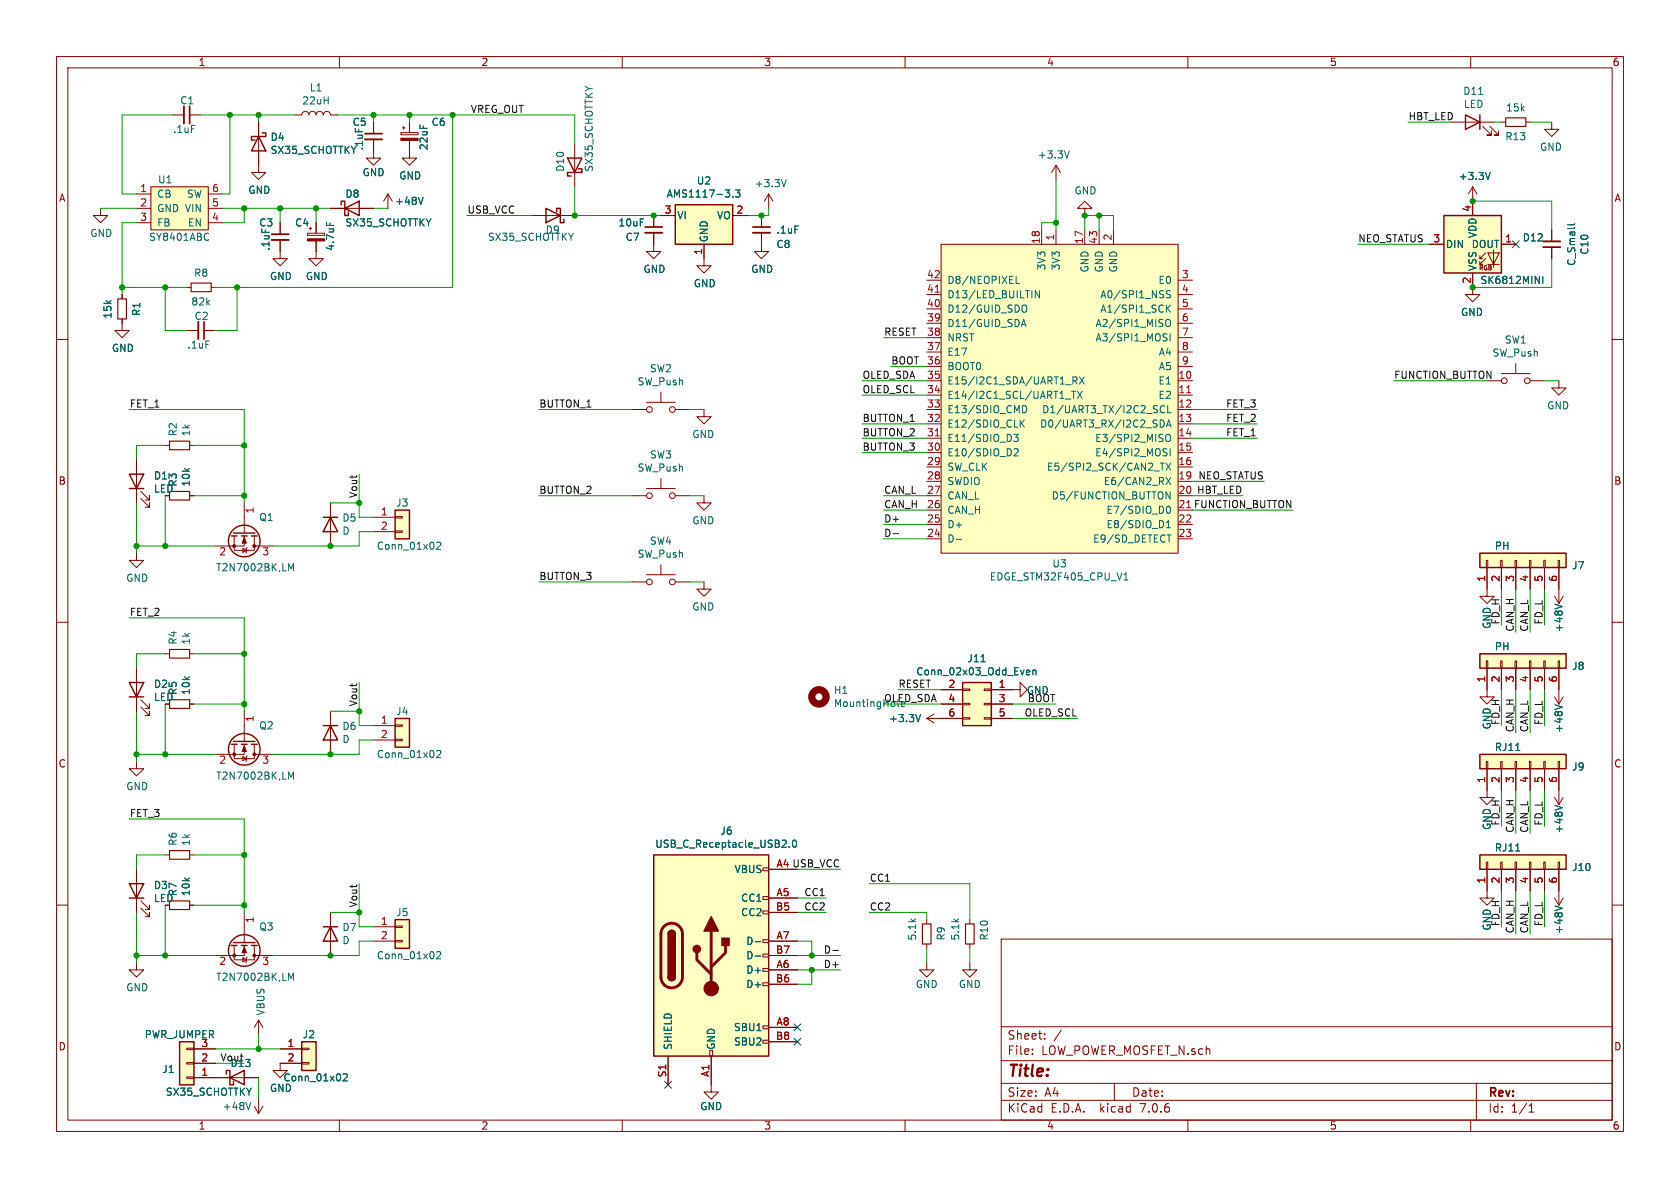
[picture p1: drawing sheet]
EESchema Schematic File Version 4
EELAYER 30 0
EELAYER END
$Descr A4 11693 8268
encoding utf-8
Sheet 1 1
Title ""
Date ""
Rev ""
Comp ""
Comment1 ""
Comment2 ""
Comment3 ""
Comment4 ""
$EndDescr
Wire Wire Line
	3150 2000 3150 800 
Wire Wire Line
	1600 1350 1600 800 
Wire Wire Line
	850  1350 850  800 
Wire Wire Line
	1550 1350 1600 1350
Wire Wire Line
	1650 2000 3150 2000
Wire Wire Line
	1650 2300 1650 2000
Wire Wire Line
	1500 2300 1650 2300
Connection ~ 1650 2000
Wire Wire Line
	1500 2000 1650 2000
Wire Wire Line
	2850 800  3150 800 
$Comp
L power:+3.3V #PWR022
U 1 1
P 5350 1450
F 0 "#PWR022" H 5350 1300 50  0001 C CNN
F 1 "+3.3V" H 5365 1623 50  0000 C CNN
F 2 "" H 5350 1450 50  0001 C CNN
F 3 "" H 5350 1450 50  0001 C CNN
	1    5350 1450
	1    0    0    -1  
$EndComp
Wire Wire Line
	2850 800  2850 850 
Connection ~ 2850 800 
Wire Wire Line
	2600 800  2850 800 
Wire Wire Line
	2600 800  2600 850 
Connection ~ 2600 800 
Wire Wire Line
	2350 800  2600 800 
Wire Wire Line
	1600 800  1800 800 
Wire Wire Line
	1800 800  2050 800 
Connection ~ 1800 800 
Wire Wire Line
	1800 850  1800 800 
Connection ~ 1600 800 
Wire Wire Line
	1400 800  1600 800 
Wire Wire Line
	850  800  1200 800 
Wire Wire Line
	950  1350 850  1350
Wire Wire Line
	700  1450 950  1450
$Comp
L power:GND #PWR01
U 1 1
P 700 1450
F 0 "#PWR01" H 700 1200 50  0001 C CNN
F 1 "GND" H 705 1277 50  0000 C CNN
F 2 "" H 700 1450 50  0001 C CNN
F 3 "" H 700 1450 50  0001 C CNN
	1    700  1450
	1    0    0    -1  
$EndComp
$Comp
L power:GND #PWR07
U 1 1
P 1800 1150
F 0 "#PWR07" H 1800 900 50  0001 C CNN
F 1 "GND" H 1805 977 50  0000 C CNN
F 2 "" H 1800 1150 50  0001 C CNN
F 3 "" H 1800 1150 50  0001 C CNN
	1    1800 1150
	1    0    0    -1  
$EndComp
$Comp
L power:GND #PWR017
U 1 1
P 2850 1050
F 0 "#PWR017" H 2850 800 50  0001 C CNN
F 1 "GND" H 2855 877 50  0000 C CNN
F 2 "" H 2850 1050 50  0001 C CNN
F 3 "" H 2850 1050 50  0001 C CNN
	1    2850 1050
	1    0    0    -1  
$EndComp
$Comp
L power:GND #PWR015
U 1 1
P 2600 1050
F 0 "#PWR015" H 2600 800 50  0001 C CNN
F 1 "GND" H 2600 900 50  0000 C CNN
F 2 "" H 2600 1050 50  0001 C CNN
F 3 "" H 2600 1050 50  0001 C CNN
	1    2600 1050
	1    0    0    -1  
$EndComp
Wire Wire Line
	1150 2000 850  2000
Wire Wire Line
	1150 2300 1150 2000
Wire Wire Line
	1300 2300 1150 2300
$Comp
L power:GND #PWR02
U 1 1
P 850 2250
F 0 "#PWR02" H 850 2000 50  0001 C CNN
F 1 "GND" H 855 2077 50  0000 C CNN
F 2 "" H 850 2250 50  0001 C CNN
F 3 "" H 850 2250 50  0001 C CNN
	1    850  2250
	1    0    0    -1  
$EndComp
Wire Wire Line
	850  2000 850  2050
Wire Wire Line
	850  1550 950  1550
Connection ~ 850  2000
Wire Wire Line
	850  2000 850  1550
Connection ~ 1150 2000
Wire Wire Line
	1300 2000 1150 2000
$Comp
L power:GND #PWR011
U 1 1
P 2200 1750
F 0 "#PWR011" H 2200 1500 50  0001 C CNN
F 1 "GND" H 2205 1577 50  0000 C CNN
F 2 "" H 2200 1750 50  0001 C CNN
F 3 "" H 2200 1750 50  0001 C CNN
	1    2200 1750
	1    0    0    -1  
$EndComp
$Comp
L power:GND #PWR09
U 1 1
P 1950 1750
F 0 "#PWR09" H 1950 1500 50  0001 C CNN
F 1 "GND" H 1955 1577 50  0000 C CNN
F 2 "" H 1950 1750 50  0001 C CNN
F 3 "" H 1950 1750 50  0001 C CNN
	1    1950 1750
	1    0    0    -1  
$EndComp
$Comp
L Device:C_Small C5
U 1 1
P 2600 950
F 0 "C5" H 2450 1050 50  0000 L CNN
F 1 ".1uF" V 2500 850 50  0000 L CNN
F 2 "Capacitor_SMD:C_0603_1608Metric" H 2600 950 50  0001 C CNN
F 3 "~" H 2600 950 50  0001 C CNN
	1    2600 950 
	1    0    0    -1  
$EndComp
Wire Wire Line
	1950 1450 1950 1550
Connection ~ 1950 1450
Wire Wire Line
	2200 1450 1950 1450
Wire Wire Line
	2200 1450 2200 1550
$Comp
L Evezor_Library:REGULATOR_VOLTAGE_HT7463A U1
U 1 1
P 1250 1450
F 0 "U1" H 1150 1650 50  0000 C CNN
F 1 "SY8401ABC" H 1250 1250 50  0000 C CNN
F 2 "Package_TO_SOT_SMD:SOT-23-6" H 1200 1450 50  0001 C CNN
F 3 "" H 1200 1450 50  0001 C CNN
	1    1250 1450
	1    0    0    -1  
$EndComp
$Comp
L power:+48V #PWR016
U 1 1
P 2700 1450
F 0 "#PWR016" H 2700 1300 50  0001 C CNN
F 1 "+48V" H 2850 1500 50  0000 C CNN
F 2 "" H 2700 1450 50  0001 C CNN
F 3 "" H 2700 1450 50  0001 C CNN
	1    2700 1450
	1    0    0    -1  
$EndComp
$Comp
L Device:CP_Small C6
U 1 1
P 2850 950
F 0 "C6" H 3000 1050 50  0000 L CNN
F 1 "22uF" V 2950 850 50  0000 L CNN
F 2 "Capacitor_SMD:C_0805_2012Metric" H 2850 950 50  0001 C CNN
F 3 "~" H 2850 950 50  0001 C CNN
	1    2850 950 
	1    0    0    -1  
$EndComp
$Comp
L Device:R_Small R1
U 1 1
P 850 2150
F 0 "R1" V 750 2150 50  0000 C CNN
F 1 "15k" V 950 2150 50  0000 C CNN
F 2 "Resistor_SMD:R_0603_1608Metric" H 850 2150 50  0001 C CNN
F 3 "~" H 850 2150 50  0001 C CNN
	1    850  2150
	-1   0    0    1   
$EndComp
$Comp
L Device:C_Small C2
U 1 1
P 1400 2300
F 0 "C2" V 1300 2250 50  0000 L CNN
F 1 ".1uF" V 1500 2200 50  0000 L CNN
F 2 "Capacitor_SMD:C_0603_1608Metric" H 1400 2300 50  0001 C CNN
F 3 "~" H 1400 2300 50  0001 C CNN
	1    1400 2300
	0    1    1    0   
$EndComp
$Comp
L Device:R_Small R8
U 1 1
P 1400 2000
F 0 "R8" V 1300 2000 50  0000 C CNN
F 1 "82k" V 1500 2000 50  0000 C CNN
F 2 "Resistor_SMD:R_0603_1608Metric" H 1400 2000 50  0001 C CNN
F 3 "~" H 1400 2000 50  0001 C CNN
	1    1400 2000
	0    1    1    0   
$EndComp
$Comp
L Device:C_Small C1
U 1 1
P 1300 800
F 0 "C1" V 1200 750 50  0000 L CNN
F 1 ".1uF" V 1400 700 50  0000 L CNN
F 2 "Capacitor_SMD:C_0603_1608Metric" H 1300 800 50  0001 C CNN
F 3 "~" H 1300 800 50  0001 C CNN
	1    1300 800 
	0    1    1    0   
$EndComp
$Comp
L Device:CP_Small C4
U 1 1
P 2200 1650
F 0 "C4" H 2050 1750 50  0000 L CNN
F 1 "4.7uF" V 2300 1550 50  0000 L CNN
F 2 "Capacitor_SMD:C_0805_2012Metric" H 2200 1650 50  0001 C CNN
F 3 "~" H 2200 1650 50  0001 C CNN
	1    2200 1650
	1    0    0    -1  
$EndComp
$Comp
L Device:C_Small C3
U 1 1
P 1950 1650
F 0 "C3" H 1800 1750 50  0000 L CNN
F 1 ".1uF" V 1850 1550 50  0000 L CNN
F 2 "Capacitor_SMD:C_0603_1608Metric" H 1950 1650 50  0001 C CNN
F 3 "~" H 1950 1650 50  0001 C CNN
	1    1950 1650
	1    0    0    -1  
$EndComp
$Comp
L Device:L L1
U 1 1
P 2200 800
F 0 "L1" V 2390 800 50  0000 C CNN
F 1 "22uH" V 2299 800 50  0000 C CNN
F 2 "EvezorLIB:INDUCTOR_7.5X6.6_GCDA0630-220MC" H 2200 800 50  0001 C CNN
F 3 "~" H 2200 800 50  0001 C CNN
	1    2200 800 
	0    -1   -1   0   
$EndComp
$Comp
L Device:D_Schottky D4
U 1 1
P 1800 1000
F 0 "D4" V 1754 1079 50  0000 L CNN
F 1 "SX35_SCHOTTKY" V 1845 1079 50  0000 L CNN
F 2 "Diode_SMD:D_SMA" H 1800 1000 50  0001 C CNN
F 3 "~" H 1800 1000 50  0001 C CNN
	1    1800 1000
	0    1    1    0   
$EndComp
Wire Wire Line
	2200 1450 2300 1450
Connection ~ 2200 1450
$Comp
L Regulator_Linear:AMS1117-3.3 U2
U 1 1
P 4900 1500
F 0 "U2" H 4900 1742 50  0000 C CNN
F 1 "AMS1117-3.3" H 4900 1651 50  0000 C CNN
F 2 "Package_TO_SOT_SMD:SOT-223-3_TabPin2" H 4900 1700 50  0001 C CNN
F 3 "http://www.advanced-monolithic.com/pdf/ds1117.pdf" H 5000 1250 50  0001 C CNN
	1    4900 1500
	1    0    0    -1  
$EndComp
Wire Wire Line
	5200 1500 5300 1500
Wire Wire Line
	5350 1500 5350 1450
$Comp
L power:GND #PWR019
U 1 1
P 4900 1800
F 0 "#PWR019" H 4900 1550 50  0001 C CNN
F 1 "GND" H 4905 1627 50  0000 C CNN
F 2 "" H 4900 1800 50  0001 C CNN
F 3 "" H 4900 1800 50  0001 C CNN
	1    4900 1800
	1    0    0    -1  
$EndComp
Wire Wire Line
	1550 1450 1700 1450
Wire Wire Line
	7550 1500 7550 1600
Wire Wire Line
	7650 1600 7650 1500
Connection ~ 7650 1500
Wire Wire Line
	7650 1500 7550 1500
Wire Wire Line
	7750 1600 7750 1500
Wire Wire Line
	7750 1500 7650 1500
$Comp
L power:GND #PWR028
U 1 1
P 7550 1500
F 0 "#PWR028" H 7550 1250 50  0001 C CNN
F 1 "GND" H 7555 1327 50  0000 C CNN
F 2 "" H 7550 1500 50  0001 C CNN
F 3 "" H 7550 1500 50  0001 C CNN
	1    7550 1500
	1    0    0    1   
$EndComp
Connection ~ 7550 1500
Wire Wire Line
	7350 1250 7350 1550
Wire Wire Line
	7250 1600 7250 1550
Wire Wire Line
	7250 1550 7350 1550
Connection ~ 7350 1550
Wire Wire Line
	7350 1550 7350 1600
$Comp
L power:+3.3V #PWR025
U 1 1
P 7350 1250
F 0 "#PWR025" H 7350 1100 50  0001 C CNN
F 1 "+3.3V" H 7365 1423 50  0000 C CNN
F 2 "" H 7350 1250 50  0001 C CNN
F 3 "" H 7350 1250 50  0001 C CNN
	1    7350 1250
	-1   0    0    -1  
$EndComp
Text Label 6150 3550 0    50   ~ 0
CAN_H
Text Label 6150 3450 0    50   ~ 0
CAN_L
Wire Wire Line
	6450 3550 6150 3550
Wire Wire Line
	6450 3450 6150 3450
$Comp
L Connector_Generic:Conn_01x06 J9
U 1 1
P 10550 5300
F 0 "J9" V 10514 4912 50  0000 R CNN
F 1 "RJ11" V 10650 5450 50  0000 R CNN
F 2 "EvezorLIB:RJ11_C189747_Horizontal" H 10550 5300 50  0001 C CNN
F 3 "~" H 10550 5300 50  0001 C CNN
	1    10550 5300
	0    -1   -1   0   
$EndComp
Text Label 10550 5800 1    50   ~ 0
CAN_H
Text Label 10650 5800 1    50   ~ 0
CAN_L
Wire Wire Line
	10550 5500 10550 5800
Wire Wire Line
	10650 5500 10650 5800
$Comp
L power:GND #PWR035
U 1 1
P 10350 5500
F 0 "#PWR035" H 10350 5250 50  0001 C CNN
F 1 "GND" V 10350 5300 50  0000 C CNN
F 2 "" H 10350 5500 50  0001 C CNN
F 3 "" H 10350 5500 50  0001 C CNN
	1    10350 5500
	1    0    0    -1  
$EndComp
$Comp
L power:+48V #PWR043
U 1 1
P 10850 5500
F 0 "#PWR043" H 10850 5350 50  0001 C CNN
F 1 "+48V" V 10850 5700 50  0000 C CNN
F 2 "" H 10850 5500 50  0001 C CNN
F 3 "" H 10850 5500 50  0001 C CNN
	1    10850 5500
	-1   0    0    1   
$EndComp
$Comp
L Connector_Generic:Conn_01x06 J10
U 1 1
P 10550 6000
F 0 "J10" V 10514 5612 50  0000 R CNN
F 1 "RJ11" V 10650 6150 50  0000 R CNN
F 2 "EvezorLIB:RJ11_C189747_Horizontal" H 10550 6000 50  0001 C CNN
F 3 "~" H 10550 6000 50  0001 C CNN
	1    10550 6000
	0    -1   -1   0   
$EndComp
Text Label 10550 6500 1    50   ~ 0
CAN_H
Text Label 10650 6500 1    50   ~ 0
CAN_L
Wire Wire Line
	10550 6200 10550 6500
Wire Wire Line
	10650 6200 10650 6500
$Comp
L power:GND #PWR036
U 1 1
P 10350 6200
F 0 "#PWR036" H 10350 5950 50  0001 C CNN
F 1 "GND" V 10350 6000 50  0000 C CNN
F 2 "" H 10350 6200 50  0001 C CNN
F 3 "" H 10350 6200 50  0001 C CNN
	1    10350 6200
	1    0    0    -1  
$EndComp
$Comp
L power:+48V #PWR044
U 1 1
P 10850 6200
F 0 "#PWR044" H 10850 6050 50  0001 C CNN
F 1 "+48V" V 10850 6400 50  0000 C CNN
F 2 "" H 10850 6200 50  0001 C CNN
F 3 "" H 10850 6200 50  0001 C CNN
	1    10850 6200
	-1   0    0    1   
$EndComp
$Comp
L Connector_Generic:Conn_01x06 J7
U 1 1
P 10550 3900
F 0 "J7" V 10514 3512 50  0000 R CNN
F 1 "PH" V 10650 4050 50  0000 R CNN
F 2 "Connector_JST:JST_PH_B6B-PH-K_1x06_P2.00mm_Vertical" H 10550 3900 50  0001 C CNN
F 3 "~" H 10550 3900 50  0001 C CNN
	1    10550 3900
	0    -1   -1   0   
$EndComp
Text Label 10550 4400 1    50   ~ 0
CAN_H
Text Label 10650 4400 1    50   ~ 0
CAN_L
Wire Wire Line
	10550 4100 10550 4400
Wire Wire Line
	10650 4100 10650 4400
$Comp
L power:GND #PWR033
U 1 1
P 10350 4100
F 0 "#PWR033" H 10350 3850 50  0001 C CNN
F 1 "GND" V 10350 3900 50  0000 C CNN
F 2 "" H 10350 4100 50  0001 C CNN
F 3 "" H 10350 4100 50  0001 C CNN
	1    10350 4100
	1    0    0    -1  
$EndComp
$Comp
L Connector_Generic:Conn_01x06 J8
U 1 1
P 10550 4600
F 0 "J8" V 10514 4212 50  0000 R CNN
F 1 "PH" V 10650 4750 50  0000 R CNN
F 2 "Connector_JST:JST_PH_B6B-PH-K_1x06_P2.00mm_Vertical" H 10550 4600 50  0001 C CNN
F 3 "~" H 10550 4600 50  0001 C CNN
	1    10550 4600
	0    -1   -1   0   
$EndComp
Text Label 10550 5100 1    50   ~ 0
CAN_H
Text Label 10650 5100 1    50   ~ 0
CAN_L
Wire Wire Line
	10550 4800 10550 5100
Wire Wire Line
	10650 4800 10650 5100
$Comp
L power:GND #PWR034
U 1 1
P 10350 4800
F 0 "#PWR034" H 10350 4550 50  0001 C CNN
F 1 "GND" V 10350 4600 50  0000 C CNN
F 2 "" H 10350 4800 50  0001 C CNN
F 3 "" H 10350 4800 50  0001 C CNN
	1    10350 4800
	1    0    0    -1  
$EndComp
$Comp
L power:+48V #PWR042
U 1 1
P 10850 4800
F 0 "#PWR042" H 10850 4650 50  0001 C CNN
F 1 "+48V" V 10850 5000 50  0000 C CNN
F 2 "" H 10850 4800 50  0001 C CNN
F 3 "" H 10850 4800 50  0001 C CNN
	1    10850 4800
	-1   0    0    1   
$EndComp
Text Label 10450 5750 1    50   ~ 0
FD_H
Text Label 10750 5750 1    50   ~ 0
FD_L
Wire Wire Line
	10450 5500 10450 5750
Wire Wire Line
	10750 5500 10750 5750
Text Label 10450 4350 1    50   ~ 0
FD_H
Text Label 10750 4350 1    50   ~ 0
FD_L
Wire Wire Line
	10450 4100 10450 4350
Wire Wire Line
	10750 4100 10750 4350
Text Label 10450 5050 1    50   ~ 0
FD_H
Text Label 10750 5050 1    50   ~ 0
FD_L
Wire Wire Line
	10450 4800 10450 5050
Wire Wire Line
	10750 4800 10750 5050
Text Label 10450 6450 1    50   ~ 0
FD_H
Text Label 10750 6450 1    50   ~ 0
FD_L
Wire Wire Line
	10450 6200 10450 6450
Wire Wire Line
	10750 6200 10750 6450
$Comp
L Device:LED D11
U 1 1
P 10250 850
F 0 "D11" H 10243 1066 50  0000 C CNN
F 1 "LED" H 10243 975 50  0000 C CNN
F 2 "LED_SMD:LED_0603_1608Metric" H 10250 850 50  0001 C CNN
F 3 "~" H 10250 850 50  0001 C CNN
	1    10250 850 
	-1   0    0    -1  
$EndComp
$Comp
L Device:R_Small R13
U 1 1
P 10550 850
F 0 "R13" V 10450 850 50  0000 C CNN
F 1 "15k" V 10650 850 50  0000 C CNN
F 2 "Resistor_SMD:R_0603_1608Metric" H 10550 850 50  0001 C CNN
F 3 "~" H 10550 850 50  0001 C CNN
	1    10550 850 
	0    1    -1   0   
$EndComp
$Comp
L power:GND #PWR039
U 1 1
P 10800 850
F 0 "#PWR039" H 10800 600 50  0001 C CNN
F 1 "GND" H 10805 677 50  0000 C CNN
F 2 "" H 10800 850 50  0001 C CNN
F 3 "" H 10800 850 50  0001 C CNN
	1    10800 850 
	-1   0    0    -1  
$EndComp
Wire Wire Line
	10400 850  10450 850 
Wire Wire Line
	10650 850  10800 850 
Wire Wire Line
	1550 1550 1700 1550
Wire Wire Line
	1700 1550 1700 1450
Connection ~ 1700 1450
Wire Wire Line
	1700 1450 1950 1450
$Comp
L power:GND #PWR040
U 1 1
P 10850 2650
F 0 "#PWR040" H 10850 2400 50  0001 C CNN
F 1 "GND" H 10855 2477 50  0000 C CNN
F 2 "" H 10850 2650 50  0001 C CNN
F 3 "" H 10850 2650 50  0001 C CNN
	1    10850 2650
	-1   0    0    -1  
$EndComp
$Comp
L Switch:SW_Push SW1
U 1 1
P 10550 2650
F 0 "SW1" H 10550 2935 50  0000 C CNN
F 1 "SW_Push" H 10550 2844 50  0000 C CNN
F 2 "EvezorLIB:SWITCH_2x3_SMD_TACTILE_GREEN" H 10550 2850 50  0001 C CNN
F 3 "~" H 10550 2850 50  0001 C CNN
	1    10550 2650
	1    0    0    -1  
$EndComp
Wire Wire Line
	10750 2650 10850 2650
$Comp
L power:+3.3V #PWR031
U 1 1
P 10250 1400
F 0 "#PWR031" H 10250 1250 50  0001 C CNN
F 1 "+3.3V" H 10265 1573 50  0000 C CNN
F 2 "" H 10250 1400 50  0001 C CNN
F 3 "" H 10250 1400 50  0001 C CNN
	1    10250 1400
	1    0    0    -1  
$EndComp
$Comp
L power:GND #PWR032
U 1 1
P 10250 2000
F 0 "#PWR032" H 10250 1750 50  0001 C CNN
F 1 "GND" H 10255 1827 50  0000 C CNN
F 2 "" H 10250 2000 50  0001 C CNN
F 3 "" H 10250 2000 50  0001 C CNN
	1    10250 2000
	-1   0    0    -1  
$EndComp
Text Label 9450 1700 0    50   ~ 0
NEO_STATUS
Wire Wire Line
	9950 1700 9450 1700
Text Label 8800 3350 2    50   ~ 0
NEO_STATUS
$Comp
L Device:C_Small C10
U 1 1
P 10800 1700
F 0 "C10" V 10571 1700 50  0000 C CNN
F 1 "C_Small" V 10662 1700 50  0000 C CNN
F 2 "Capacitor_SMD:C_0603_1608Metric" H 10800 1700 50  0001 C CNN
F 3 "~" H 10800 1700 50  0001 C CNN
	1    10800 1700
	-1   0    0    1   
$EndComp
$Comp
L power:+48V #PWR041
U 1 1
P 10850 4100
F 0 "#PWR041" H 10850 3950 50  0001 C CNN
F 1 "+48V" V 10850 4300 50  0000 C CNN
F 2 "" H 10850 4100 50  0001 C CNN
F 3 "" H 10850 4100 50  0001 C CNN
	1    10850 4100
	-1   0    0    1   
$EndComp
$Comp
L Device:D_Schottky D8
U 1 1
P 2450 1450
F 0 "D8" H 2400 1550 50  0000 L CNN
F 1 "SX35_SCHOTTKY" H 2400 1350 50  0000 L CNN
F 2 "Diode_SMD:D_SMA" H 2450 1450 50  0001 C CNN
F 3 "~" H 2450 1450 50  0001 C CNN
	1    2450 1450
	1    0    0    -1  
$EndComp
Wire Wire Line
	2600 1450 2700 1450
$Comp
L Connector:USB_C_Receptacle_USB2.0 J6
U 1 1
P 4950 6650
F 0 "J6" H 5057 7517 50  0000 C CNN
F 1 "USB_C_Receptacle_USB2.0" H 5057 7426 50  0000 C CNN
F 2 "EvezorLIB:USB_C_Receptacle_HRO_TYPE-C-31-M-12" H 5100 6650 50  0001 C CNN
F 3 "https://www.usb.org/sites/default/files/documents/usb_type-c.zip" H 5100 6650 50  0001 C CNN
	1    4950 6650
	1    0    0    -1  
$EndComp
Text Label 6150 3750 0    50   ~ 0
D-
Wire Wire Line
	6150 3650 6450 3650
Wire Wire Line
	6150 3750 6450 3750
Text Label 5850 6650 2    50   ~ 0
D-
Text Label 6150 3650 0    50   ~ 0
D+
Text Label 5850 6750 2    50   ~ 0
D+
Wire Wire Line
	5550 6750 5650 6750
Wire Wire Line
	5550 6650 5650 6650
Wire Wire Line
	5550 6550 5650 6550
Wire Wire Line
	5650 6550 5650 6650
Connection ~ 5650 6650
Wire Wire Line
	5650 6650 5850 6650
Wire Wire Line
	5650 6750 5650 6850
Wire Wire Line
	5650 6850 5550 6850
Connection ~ 5650 6750
Wire Wire Line
	5650 6750 5850 6750
NoConn ~ 5550 7250
NoConn ~ 5550 7150
$Comp
L Device:R_Small R9
U 1 1
P 6450 6500
F 0 "R9" V 6550 6450 50  0000 L CNN
F 1 "5.1k" V 6350 6450 50  0000 L CNN
F 2 "Resistor_SMD:R_0603_1608Metric" H 6450 6500 50  0001 C CNN
F 3 "~" H 6450 6500 50  0001 C CNN
	1    6450 6500
	1    0    0    -1  
$EndComp
Text Label 5750 6250 2    50   ~ 0
CC1
Text Label 5750 6350 2    50   ~ 0
CC2
Wire Wire Line
	5550 6350 5750 6350
Wire Wire Line
	5750 6250 5550 6250
Text Label 6050 6150 0    50   ~ 0
CC1
Text Label 6050 6350 0    50   ~ 0
CC2
$Comp
L Device:R_Small R10
U 1 1
P 6750 6500
F 0 "R10" V 6850 6450 50  0000 L CNN
F 1 "5.1k" V 6650 6450 50  0000 L CNN
F 2 "Resistor_SMD:R_0603_1608Metric" H 6750 6500 50  0001 C CNN
F 3 "~" H 6750 6500 50  0001 C CNN
	1    6750 6500
	1    0    0    -1  
$EndComp
Wire Wire Line
	6050 6350 6450 6350
Wire Wire Line
	6450 6350 6450 6400
Wire Wire Line
	6050 6150 6750 6150
Wire Wire Line
	6750 6150 6750 6400
$Comp
L power:GND #PWR020
U 1 1
P 4950 7550
F 0 "#PWR020" H 4950 7300 50  0001 C CNN
F 1 "GND" H 4950 7400 50  0000 C CNN
F 2 "" H 4950 7550 50  0001 C CNN
F 3 "" H 4950 7550 50  0001 C CNN
	1    4950 7550
	1    0    0    -1  
$EndComp
$Comp
L power:GND #PWR023
U 1 1
P 6450 6700
F 0 "#PWR023" H 6450 6450 50  0001 C CNN
F 1 "GND" H 6450 6550 50  0000 C CNN
F 2 "" H 6450 6700 50  0001 C CNN
F 3 "" H 6450 6700 50  0001 C CNN
	1    6450 6700
	1    0    0    -1  
$EndComp
$Comp
L power:GND #PWR024
U 1 1
P 6750 6700
F 0 "#PWR024" H 6750 6450 50  0001 C CNN
F 1 "GND" H 6750 6550 50  0000 C CNN
F 2 "" H 6750 6700 50  0001 C CNN
F 3 "" H 6750 6700 50  0001 C CNN
	1    6750 6700
	1    0    0    -1  
$EndComp
Wire Wire Line
	6450 6600 6450 6700
Wire Wire Line
	6750 6600 6750 6700
Text Label 5850 6050 2    50   ~ 0
USB_VCC
Wire Wire Line
	5550 6050 5850 6050
Text Label 3250 1500 0    50   ~ 0
USB_VCC
Wire Wire Line
	3250 1500 3700 1500
Wire Wire Line
	3150 800  4000 800 
Wire Wire Line
	4000 800  4000 1000
Connection ~ 3150 800 
Text Label 3650 800  2    50   ~ 0
VREG_OUT
Text Label 8650 3450 2    50   ~ 0
HBT_LED
Text Label 9800 850  0    50   ~ 0
HBT_LED
Wire Wire Line
	8300 3350 8800 3350
$Comp
L Device:D_Schottky D10
U 1 1
P 4000 1150
F 0 "D10" H 3950 1250 50  0000 L CNN
F 1 "SX35_SCHOTTKY" H 3950 1050 50  0000 L CNN
F 2 "Diode_SMD:D_SMA" H 4000 1150 50  0001 C CNN
F 3 "~" H 4000 1150 50  0001 C CNN
	1    4000 1150
	0    -1   -1   0   
$EndComp
$Comp
L Device:D_Schottky D9
U 1 1
P 3850 1500
F 0 "D9" H 3800 1600 50  0000 L CNN
F 1 "SX35_SCHOTTKY" H 3700 1650 50  0000 L CNN
F 2 "Diode_SMD:D_SMA" H 3850 1500 50  0001 C CNN
F 3 "~" H 3850 1500 50  0001 C CNN
	1    3850 1500
	-1   0    0    1   
$EndComp
Wire Wire Line
	4000 1300 4000 1500
Text Label 6150 2350 0    50   ~ 0
RESET
Wire Wire Line
	6150 2350 6450 2350
Text Label 7350 4900 2    50   ~ 0
BOOT
Text Label 6200 2550 0    50   ~ 0
BOOT
Wire Wire Line
	6200 2550 6450 2550
Text Label 9700 2650 0    50   ~ 0
FUNCTION_BUTTON
$Comp
L Evezor_Library:EDGE_STM32F405_CPU_V1 U3
U 1 1
P 7450 2250
F 0 "U3" H 7525 577 50  0000 C CNN
F 1 "EDGE_STM32F405_CPU_V1" H 7525 486 50  0000 C CNN
F 2 "EvezorLIB:EDGE_STAMP" H 7000 600 50  0001 C CNN
F 3 "" H 7450 2250 50  0001 C CNN
	1    7450 2250
	-1   0    0    -1  
$EndComp
Wire Wire Line
	8300 3550 9000 3550
Wire Wire Line
	9700 2650 10350 2650
Text Label 9000 3550 2    50   ~ 0
FUNCTION_BUTTON
$Comp
L power:+3.3V #PWR038
U 1 1
P 6550 5000
F 0 "#PWR038" H 6550 4850 50  0001 C CNN
F 1 "+3.3V" V 6550 5250 50  0000 C CNN
F 2 "" H 6550 5000 50  0001 C CNN
F 3 "" H 6550 5000 50  0001 C CNN
	1    6550 5000
	0    -1   1    0   
$EndComp
$Comp
L Device:C_Small C8
U 1 1
P 5300 1600
F 0 "C8" H 5400 1500 50  0000 L CNN
F 1 ".1uF" H 5400 1600 50  0000 L CNN
F 2 "Capacitor_SMD:C_0603_1608Metric" H 5300 1600 50  0001 C CNN
F 3 "~" H 5300 1600 50  0001 C CNN
	1    5300 1600
	1    0    0    -1  
$EndComp
Connection ~ 5300 1500
Wire Wire Line
	5300 1500 5350 1500
$Comp
L Device:C_Small C7
U 1 1
P 4550 1600
F 0 "C7" H 4350 1550 50  0000 L CNN
F 1 "10uF" H 4300 1650 50  0000 L CNN
F 2 "Capacitor_SMD:C_0805_2012Metric" H 4550 1600 50  0001 C CNN
F 3 "~" H 4550 1600 50  0001 C CNN
	1    4550 1600
	1    0    0    -1  
$EndComp
Connection ~ 4550 1500
Wire Wire Line
	4550 1500 4600 1500
$Comp
L power:GND #PWR018
U 1 1
P 4550 1700
F 0 "#PWR018" H 4550 1450 50  0001 C CNN
F 1 "GND" H 4555 1527 50  0000 C CNN
F 2 "" H 4550 1700 50  0001 C CNN
F 3 "" H 4550 1700 50  0001 C CNN
	1    4550 1700
	1    0    0    -1  
$EndComp
$Comp
L power:GND #PWR021
U 1 1
P 5300 1700
F 0 "#PWR021" H 5300 1450 50  0001 C CNN
F 1 "GND" H 5305 1527 50  0000 C CNN
F 2 "" H 5300 1700 50  0001 C CNN
F 3 "" H 5300 1700 50  0001 C CNN
	1    5300 1700
	1    0    0    -1  
$EndComp
Wire Wire Line
	4000 1500 4550 1500
Connection ~ 4000 1500
Wire Wire Line
	9800 850  10100 850 
NoConn ~ 4650 7550
Wire Wire Line
	8650 3450 8300 3450
$Comp
L LED:SK6812MINI D12
U 1 1
P 10250 1700
F 0 "D12" H 10594 1746 50  0000 L CNN
F 1 "SK6812MINI" H 10300 1450 50  0000 L CNN
F 2 "EvezorLIB:LED_SK6812MINI_PLCC4_3.5x3.5mm_P1.75mm" H 10300 1400 50  0001 L TNN
F 3 "https://cdn-shop.adafruit.com/product-files/2686/SK6812MINI_REV.01-1-2.pdf" H 10350 1325 50  0001 L TNN
	1    10250 1700
	1    0    0    -1  
$EndComp
NoConn ~ 10550 1700
Wire Wire Line
	10250 1400 10800 1400
Wire Wire Line
	10800 1400 10800 1600
Connection ~ 10250 1400
Wire Wire Line
	10250 2000 10800 2000
Wire Wire Line
	10800 2000 10800 1800
Connection ~ 10250 2000
$Comp
L Connector_Generic:Conn_01x02 J3
U 1 1
P 2800 3600
F 0 "J3" H 2800 3700 50  0000 C CNN
F 1 "Conn_01x02" H 2850 3400 50  0000 C CNN
F 2 "Connector_Phoenix_MC:PhoenixContact_MC_1,5_2-G-3.81_1x02_P3.81mm_Horizontal" H 2800 3600 50  0001 C CNN
F 3 "~" H 2800 3600 50  0001 C CNN
	1    2800 3600
	1    0    0    -1  
$EndComp
$Comp
L Device:D D5
U 1 1
P 2300 3650
F 0 "D5" V 2254 3571 50  0000 R CNN
F 1 "D" V 2345 3571 50  0000 R CNN
F 2 "Diode_SMD:D_SMA" H 2300 3650 50  0001 C CNN
F 3 "~" H 2300 3650 50  0001 C CNN
	1    2300 3650
	0    -1   1    0   
$EndComp
$Comp
L Device:Q_NMOS_GSD Q1
U 1 1
P 1700 3700
F 0 "Q1" V 1600 3800 50  0000 L CNN
F 1 "T2N7002BK,LM‎" V 1950 3500 50  0000 L CNN
F 2 "Package_TO_SOT_SMD:SOT-23" H 1900 3800 50  0001 C CNN
F 3 "~" H 1700 3700 50  0001 C CNN
	1    1700 3700
	0    1    1    0   
$EndComp
$Comp
L Device:R_Small R3
U 1 1
P 1250 3450
F 0 "R3" H 1309 3496 50  0000 L CNN
F 1 "10k" H 1309 3405 50  0000 L CNN
F 2 "Resistor_SMD:R_0603_1608Metric" H 1250 3450 50  0001 C CNN
F 3 "~" H 1250 3450 50  0001 C CNN
	1    1250 3450
	0    -1   -1   0   
$EndComp
$Comp
L Device:R_Small R2
U 1 1
P 1250 3100
F 0 "R2" H 1191 3054 50  0000 R CNN
F 1 "1k" H 1191 3145 50  0000 R CNN
F 2 "Resistor_SMD:R_0603_1608Metric" H 1250 3100 50  0001 C CNN
F 3 "~" H 1250 3100 50  0001 C CNN
	1    1250 3100
	0    1    1    0   
$EndComp
$Comp
L Device:LED D1
U 1 1
P 950 3350
F 0 "D1" V 989 3233 50  0000 R CNN
F 1 "LED" V 898 3233 50  0000 R CNN
F 2 "LED_SMD:LED_0603_1608Metric" H 950 3350 50  0001 C CNN
F 3 "~" H 950 3350 50  0001 C CNN
	1    950  3350
	0    -1   -1   0   
$EndComp
Wire Wire Line
	950  3200 950  3100
Wire Wire Line
	950  3100 1150 3100
Text Label 900  2850 0    50   ~ 0
FET_1
$Comp
L power:GND #PWR03
U 1 1
P 950 3850
F 0 "#PWR03" H 950 3600 50  0001 C CNN
F 1 "GND" H 955 3677 50  0000 C CNN
F 2 "" H 950 3850 50  0001 C CNN
F 3 "" H 950 3850 50  0001 C CNN
	1    950  3850
	1    0    0    -1  
$EndComp
Wire Wire Line
	2300 3500 2500 3500
Wire Wire Line
	2500 3500 2500 3600
Wire Wire Line
	2500 3600 2600 3600
Connection ~ 2500 3500
Wire Wire Line
	2300 3800 2500 3800
Wire Wire Line
	2500 3800 2500 3700
Wire Wire Line
	2500 3700 2600 3700
Connection ~ 2300 3800
Wire Wire Line
	1900 3800 2300 3800
Wire Wire Line
	1350 3450 1700 3450
Connection ~ 1700 3450
Wire Wire Line
	1700 3450 1700 3500
Wire Wire Line
	1350 3100 1700 3100
Wire Wire Line
	1700 3100 1700 3450
Wire Wire Line
	950  3500 950  3800
Wire Wire Line
	950  3800 1150 3800
Wire Wire Line
	1150 3450 1150 3800
Connection ~ 1150 3800
Wire Wire Line
	1150 3800 1500 3800
Wire Wire Line
	950  3800 950  3850
Connection ~ 950  3800
Wire Wire Line
	900  2850 1700 2850
Wire Wire Line
	1700 2850 1700 3100
Connection ~ 1700 3100
$Comp
L Connector_Generic:Conn_01x02 J4
U 1 1
P 2800 5050
F 0 "J4" H 2800 5150 50  0000 C CNN
F 1 "Conn_01x02" H 2850 4850 50  0000 C CNN
F 2 "Connector_Phoenix_MC:PhoenixContact_MC_1,5_2-G-3.81_1x02_P3.81mm_Horizontal" H 2800 5050 50  0001 C CNN
F 3 "~" H 2800 5050 50  0001 C CNN
	1    2800 5050
	1    0    0    -1  
$EndComp
$Comp
L Device:D D6
U 1 1
P 2300 5100
F 0 "D6" V 2254 5021 50  0000 R CNN
F 1 "D" V 2345 5021 50  0000 R CNN
F 2 "Diode_SMD:D_SMA" H 2300 5100 50  0001 C CNN
F 3 "~" H 2300 5100 50  0001 C CNN
	1    2300 5100
	0    -1   1    0   
$EndComp
$Comp
L Device:Q_NMOS_GSD Q2
U 1 1
P 1700 5150
F 0 "Q2" V 1600 5250 50  0000 L CNN
F 1 "T2N7002BK,LM‎" V 1950 4950 50  0000 L CNN
F 2 "Package_TO_SOT_SMD:SOT-23" H 1900 5250 50  0001 C CNN
F 3 "~" H 1700 5150 50  0001 C CNN
	1    1700 5150
	0    1    1    0   
$EndComp
$Comp
L Device:R_Small R5
U 1 1
P 1250 4900
F 0 "R5" H 1309 4946 50  0000 L CNN
F 1 "10k" H 1309 4855 50  0000 L CNN
F 2 "Resistor_SMD:R_0603_1608Metric" H 1250 4900 50  0001 C CNN
F 3 "~" H 1250 4900 50  0001 C CNN
	1    1250 4900
	0    -1   -1   0   
$EndComp
$Comp
L Device:R_Small R4
U 1 1
P 1250 4550
F 0 "R4" H 1191 4504 50  0000 R CNN
F 1 "1k" H 1191 4595 50  0000 R CNN
F 2 "Resistor_SMD:R_0603_1608Metric" H 1250 4550 50  0001 C CNN
F 3 "~" H 1250 4550 50  0001 C CNN
	1    1250 4550
	0    1    1    0   
$EndComp
$Comp
L Device:LED D2
U 1 1
P 950 4800
F 0 "D2" V 989 4683 50  0000 R CNN
F 1 "LED" V 898 4683 50  0000 R CNN
F 2 "LED_SMD:LED_0603_1608Metric" H 950 4800 50  0001 C CNN
F 3 "~" H 950 4800 50  0001 C CNN
	1    950  4800
	0    -1   -1   0   
$EndComp
Wire Wire Line
	950  4650 950  4550
Wire Wire Line
	950  4550 1150 4550
$Comp
L power:GND #PWR04
U 1 1
P 950 5300
F 0 "#PWR04" H 950 5050 50  0001 C CNN
F 1 "GND" H 955 5127 50  0000 C CNN
F 2 "" H 950 5300 50  0001 C CNN
F 3 "" H 950 5300 50  0001 C CNN
	1    950  5300
	1    0    0    -1  
$EndComp
Wire Wire Line
	2300 4950 2500 4950
Wire Wire Line
	2500 4950 2500 5050
Wire Wire Line
	2500 5050 2600 5050
Connection ~ 2500 4950
Wire Wire Line
	2300 5250 2500 5250
Wire Wire Line
	2500 5250 2500 5150
Wire Wire Line
	2500 5150 2600 5150
Connection ~ 2300 5250
Wire Wire Line
	1900 5250 2300 5250
Wire Wire Line
	1350 4900 1700 4900
Connection ~ 1700 4900
Wire Wire Line
	1700 4900 1700 4950
Wire Wire Line
	1350 4550 1700 4550
Wire Wire Line
	1700 4550 1700 4900
Wire Wire Line
	950  4950 950  5250
Wire Wire Line
	950  5250 1150 5250
Wire Wire Line
	1150 4900 1150 5250
Connection ~ 1150 5250
Wire Wire Line
	1150 5250 1500 5250
Wire Wire Line
	950  5250 950  5300
Connection ~ 950  5250
Wire Wire Line
	900  4300 1700 4300
Wire Wire Line
	1700 4300 1700 4550
Connection ~ 1700 4550
$Comp
L Connector_Generic:Conn_01x02 J5
U 1 1
P 2800 6450
F 0 "J5" H 2800 6550 50  0000 C CNN
F 1 "Conn_01x02" H 2850 6250 50  0000 C CNN
F 2 "Connector_Phoenix_MC:PhoenixContact_MC_1,5_2-G-3.81_1x02_P3.81mm_Horizontal" H 2800 6450 50  0001 C CNN
F 3 "~" H 2800 6450 50  0001 C CNN
	1    2800 6450
	1    0    0    -1  
$EndComp
$Comp
L Device:D D7
U 1 1
P 2300 6500
F 0 "D7" V 2254 6421 50  0000 R CNN
F 1 "D" V 2345 6421 50  0000 R CNN
F 2 "Diode_SMD:D_SMA" H 2300 6500 50  0001 C CNN
F 3 "~" H 2300 6500 50  0001 C CNN
	1    2300 6500
	0    -1   1    0   
$EndComp
$Comp
L Device:Q_NMOS_GSD Q3
U 1 1
P 1700 6550
F 0 "Q3" V 1600 6650 50  0000 L CNN
F 1 "T2N7002BK,LM‎" V 1950 6350 50  0000 L CNN
F 2 "Package_TO_SOT_SMD:SOT-23" H 1900 6650 50  0001 C CNN
F 3 "~" H 1700 6550 50  0001 C CNN
	1    1700 6550
	0    1    1    0   
$EndComp
$Comp
L Device:R_Small R7
U 1 1
P 1250 6300
F 0 "R7" H 1309 6346 50  0000 L CNN
F 1 "10k" H 1309 6255 50  0000 L CNN
F 2 "Resistor_SMD:R_0603_1608Metric" H 1250 6300 50  0001 C CNN
F 3 "~" H 1250 6300 50  0001 C CNN
	1    1250 6300
	0    -1   -1   0   
$EndComp
$Comp
L Device:R_Small R6
U 1 1
P 1250 5950
F 0 "R6" H 1191 5904 50  0000 R CNN
F 1 "1k" H 1191 5995 50  0000 R CNN
F 2 "Resistor_SMD:R_0603_1608Metric" H 1250 5950 50  0001 C CNN
F 3 "~" H 1250 5950 50  0001 C CNN
	1    1250 5950
	0    1    1    0   
$EndComp
$Comp
L Device:LED D3
U 1 1
P 950 6200
F 0 "D3" V 989 6083 50  0000 R CNN
F 1 "LED" V 898 6083 50  0000 R CNN
F 2 "LED_SMD:LED_0603_1608Metric" H 950 6200 50  0001 C CNN
F 3 "~" H 950 6200 50  0001 C CNN
	1    950  6200
	0    -1   -1   0   
$EndComp
Wire Wire Line
	950  6050 950  5950
Wire Wire Line
	950  5950 1150 5950
Text Label 900  5700 0    50   ~ 0
FET_3
$Comp
L power:GND #PWR05
U 1 1
P 950 6700
F 0 "#PWR05" H 950 6450 50  0001 C CNN
F 1 "GND" H 955 6527 50  0000 C CNN
F 2 "" H 950 6700 50  0001 C CNN
F 3 "" H 950 6700 50  0001 C CNN
	1    950  6700
	1    0    0    -1  
$EndComp
Wire Wire Line
	2300 6350 2500 6350
Wire Wire Line
	2500 6350 2500 6450
Wire Wire Line
	2500 6450 2600 6450
Connection ~ 2500 6350
Wire Wire Line
	2300 6650 2500 6650
Wire Wire Line
	2500 6650 2500 6550
Wire Wire Line
	2500 6550 2600 6550
Connection ~ 2300 6650
Wire Wire Line
	1900 6650 2300 6650
Wire Wire Line
	1350 6300 1700 6300
Connection ~ 1700 6300
Wire Wire Line
	1700 6300 1700 6350
Wire Wire Line
	1350 5950 1700 5950
Wire Wire Line
	1700 5950 1700 6300
Wire Wire Line
	950  6350 950  6650
Wire Wire Line
	950  6650 1150 6650
Wire Wire Line
	1150 6300 1150 6650
Connection ~ 1150 6650
Wire Wire Line
	1150 6650 1500 6650
Wire Wire Line
	950  6650 950  6700
Connection ~ 950  6650
Wire Wire Line
	900  5700 1700 5700
Wire Wire Line
	1700 5700 1700 5950
Connection ~ 1700 5950
$Comp
L Connector_Generic:Conn_01x02 J2
U 1 1
P 2150 7300
F 0 "J2" H 2150 7400 50  0000 C CNN
F 1 "Conn_01x02" H 2200 7100 50  0000 C CNN
F 2 "Connector_Phoenix_MC:PhoenixContact_MC_1,5_2-G-3.81_1x02_P3.81mm_Horizontal" H 2150 7300 50  0001 C CNN
F 3 "~" H 2150 7300 50  0001 C CNN
	1    2150 7300
	1    0    0    -1  
$EndComp
$Comp
L Connector_Generic:Conn_01x03 J1
U 1 1
P 1300 7400
F 0 "J1" H 1380 7442 50  0000 L CNN
F 1 "PWR_JUMPER" H 1100 7200 50  0000 L CNN
F 2 "Connector_PinHeader_2.54mm:PinHeader_1x03_P2.54mm_Vertical" H 1300 7400 50  0001 C CNN
F 3 "~" H 1300 7400 50  0001 C CNN
	1    1300 7400
	-1   0    0    1   
$EndComp
$Comp
L power:VBUS #PWR06
U 1 1
P 1800 7200
F 0 "#PWR06" H 1800 7050 50  0001 C CNN
F 1 "VBUS" V 1815 7328 50  0000 L CNN
F 2 "" H 1800 7200 50  0001 C CNN
F 3 "" H 1800 7200 50  0001 C CNN
	1    1800 7200
	1    0    0    -1  
$EndComp
Text Label 1700 7400 2    50   ~ 0
Vout
Wire Wire Line
	1500 7400 1700 7400
$Comp
L power:GND #PWR010
U 1 1
P 1950 7400
F 0 "#PWR010" H 1950 7150 50  0001 C CNN
F 1 "GND" H 1955 7227 50  0000 C CNN
F 2 "" H 1950 7400 50  0001 C CNN
F 3 "" H 1950 7400 50  0001 C CNN
	1    1950 7400
	1    0    0    -1  
$EndComp
Text Label 8750 3050 2    50   ~ 0
FET_1
Text Label 900  4300 0    50   ~ 0
FET_2
Text Label 8750 2950 2    50   ~ 0
FET_2
Text Label 8750 2850 2    50   ~ 0
FET_3
Wire Wire Line
	8750 2850 8300 2850
Wire Wire Line
	8300 2950 8750 2950
Wire Wire Line
	8750 3050 8300 3050
Text Label 2500 6150 3    50   ~ 0
Vout
Text Label 2500 4750 3    50   ~ 0
Vout
Text Label 2500 3300 3    50   ~ 0
Vout
Wire Wire Line
	2500 3300 2500 3500
Wire Wire Line
	2500 4750 2500 4950
Wire Wire Line
	2500 6150 2500 6350
$Comp
L power:+48V #PWR0101
U 1 1
P 1800 7650
F 0 "#PWR0101" H 1800 7500 50  0001 C CNN
F 1 "+48V" H 1950 7700 50  0000 C CNN
F 2 "" H 1800 7650 50  0001 C CNN
F 3 "" H 1800 7650 50  0001 C CNN
	1    1800 7650
	-1   0    0    1   
$EndComp
Wire Wire Line
	1500 7300 1800 7300
Wire Wire Line
	1800 7200 1800 7300
Connection ~ 1800 7300
Wire Wire Line
	1800 7300 1950 7300
$Comp
L Device:D_Schottky D13
U 1 1
P 1650 7500
F 0 "D13" H 1600 7600 50  0000 L CNN
F 1 "SX35_SCHOTTKY" H 1150 7400 50  0000 L CNN
F 2 "Diode_SMD:D_SMA" H 1650 7500 50  0001 C CNN
F 3 "~" H 1650 7500 50  0001 C CNN
	1    1650 7500
	1    0    0    -1  
$EndComp
Wire Wire Line
	1800 7650 1800 7500
$Comp
L Mechanical:MountingHole H1
U 1 1
P 5700 4850
F 0 "H1" H 5800 4896 50  0000 L CNN
F 1 "MountingHole" H 5800 4805 50  0000 L CNN
F 2 "Evezor_extras:OLED_STANDOFF" H 5700 4850 50  0001 C CNN
F 3 "~" H 5700 4850 50  0001 C CNN
	1    5700 4850
	1    0    0    -1  
$EndComp
$Comp
L Connector_Generic:Conn_02x03_Odd_Even J11
U 1 1
P 6850 4900
F 0 "J11" H 6900 5217 50  0000 C CNN
F 1 "Conn_02x03_Odd_Even" H 6900 5126 50  0000 C CNN
F 2 "Evezor_extras:OLED_HEADER" H 6850 4900 50  0001 C CNN
F 3 "~" H 6850 4900 50  0001 C CNN
	1    6850 4900
	-1   0    0    -1  
$EndComp
Text Label 6250 4800 0    50   ~ 0
RESET
Text Label 7500 5000 2    50   ~ 0
OLED_SCL
Text Label 6000 2750 0    50   ~ 0
OLED_SCL
Text Label 6150 4900 0    50   ~ 0
OLED_SDA
Text Label 6000 2650 0    50   ~ 0
OLED_SDA
Wire Wire Line
	7500 5000 7050 5000
Wire Wire Line
	7050 4900 7350 4900
Wire Wire Line
	6550 4900 6150 4900
Wire Wire Line
	6250 4800 6550 4800
$Comp
L power:GND #PWR0102
U 1 1
P 7050 4800
F 0 "#PWR0102" H 7050 4550 50  0001 C CNN
F 1 "GND" V 7055 4627 50  0000 C CNN
F 2 "" H 7050 4800 50  0001 C CNN
F 3 "" H 7050 4800 50  0001 C CNN
	1    7050 4800
	0    -1   1    0   
$EndComp
Wire Wire Line
	6450 2650 6000 2650
Wire Wire Line
	6000 2750 6450 2750
$Comp
L power:GND #PWR0103
U 1 1
P 4900 2850
F 0 "#PWR0103" H 4900 2600 50  0001 C CNN
F 1 "GND" H 4905 2677 50  0000 C CNN
F 2 "" H 4900 2850 50  0001 C CNN
F 3 "" H 4900 2850 50  0001 C CNN
	1    4900 2850
	-1   0    0    -1  
$EndComp
$Comp
L Switch:SW_Push SW2
U 1 1
P 4600 2850
F 0 "SW2" H 4600 3135 50  0000 C CNN
F 1 "SW_Push" H 4600 3044 50  0000 C CNN
F 2 "EvezorLIB:SWITCH_2x3_SMD_TACTILE_GREEN" H 4600 3050 50  0001 C CNN
F 3 "~" H 4600 3050 50  0001 C CNN
	1    4600 2850
	1    0    0    -1  
$EndComp
Wire Wire Line
	4800 2850 4900 2850
Text Label 3750 2850 0    50   ~ 0
BUTTON_1
Wire Wire Line
	3750 2850 4400 2850
$Comp
L power:GND #PWR0104
U 1 1
P 4900 3450
F 0 "#PWR0104" H 4900 3200 50  0001 C CNN
F 1 "GND" H 4905 3277 50  0000 C CNN
F 2 "" H 4900 3450 50  0001 C CNN
F 3 "" H 4900 3450 50  0001 C CNN
	1    4900 3450
	-1   0    0    -1  
$EndComp
$Comp
L Switch:SW_Push SW3
U 1 1
P 4600 3450
F 0 "SW3" H 4600 3735 50  0000 C CNN
F 1 "SW_Push" H 4600 3644 50  0000 C CNN
F 2 "EvezorLIB:SWITCH_2x3_SMD_TACTILE_GREEN" H 4600 3650 50  0001 C CNN
F 3 "~" H 4600 3650 50  0001 C CNN
	1    4600 3450
	1    0    0    -1  
$EndComp
Wire Wire Line
	4800 3450 4900 3450
Text Label 3750 3450 0    50   ~ 0
BUTTON_2
Wire Wire Line
	3750 3450 4400 3450
$Comp
L power:GND #PWR0105
U 1 1
P 4900 4050
F 0 "#PWR0105" H 4900 3800 50  0001 C CNN
F 1 "GND" H 4905 3877 50  0000 C CNN
F 2 "" H 4900 4050 50  0001 C CNN
F 3 "" H 4900 4050 50  0001 C CNN
	1    4900 4050
	-1   0    0    -1  
$EndComp
$Comp
L Switch:SW_Push SW4
U 1 1
P 4600 4050
F 0 "SW4" H 4600 4335 50  0000 C CNN
F 1 "SW_Push" H 4600 4244 50  0000 C CNN
F 2 "EvezorLIB:SWITCH_2x3_SMD_TACTILE_GREEN" H 4600 4250 50  0001 C CNN
F 3 "~" H 4600 4250 50  0001 C CNN
	1    4600 4050
	1    0    0    -1  
$EndComp
Wire Wire Line
	4800 4050 4900 4050
Text Label 3750 4050 0    50   ~ 0
BUTTON_3
Wire Wire Line
	3750 4050 4400 4050
Text Label 6000 2950 0    50   ~ 0
BUTTON_1
Text Label 6000 3050 0    50   ~ 0
BUTTON_2
Text Label 6000 3150 0    50   ~ 0
BUTTON_3
Wire Wire Line
	6450 2950 6000 2950
Wire Wire Line
	6000 3050 6450 3050
Wire Wire Line
	6000 3150 6450 3150
$EndSCHEMATC
